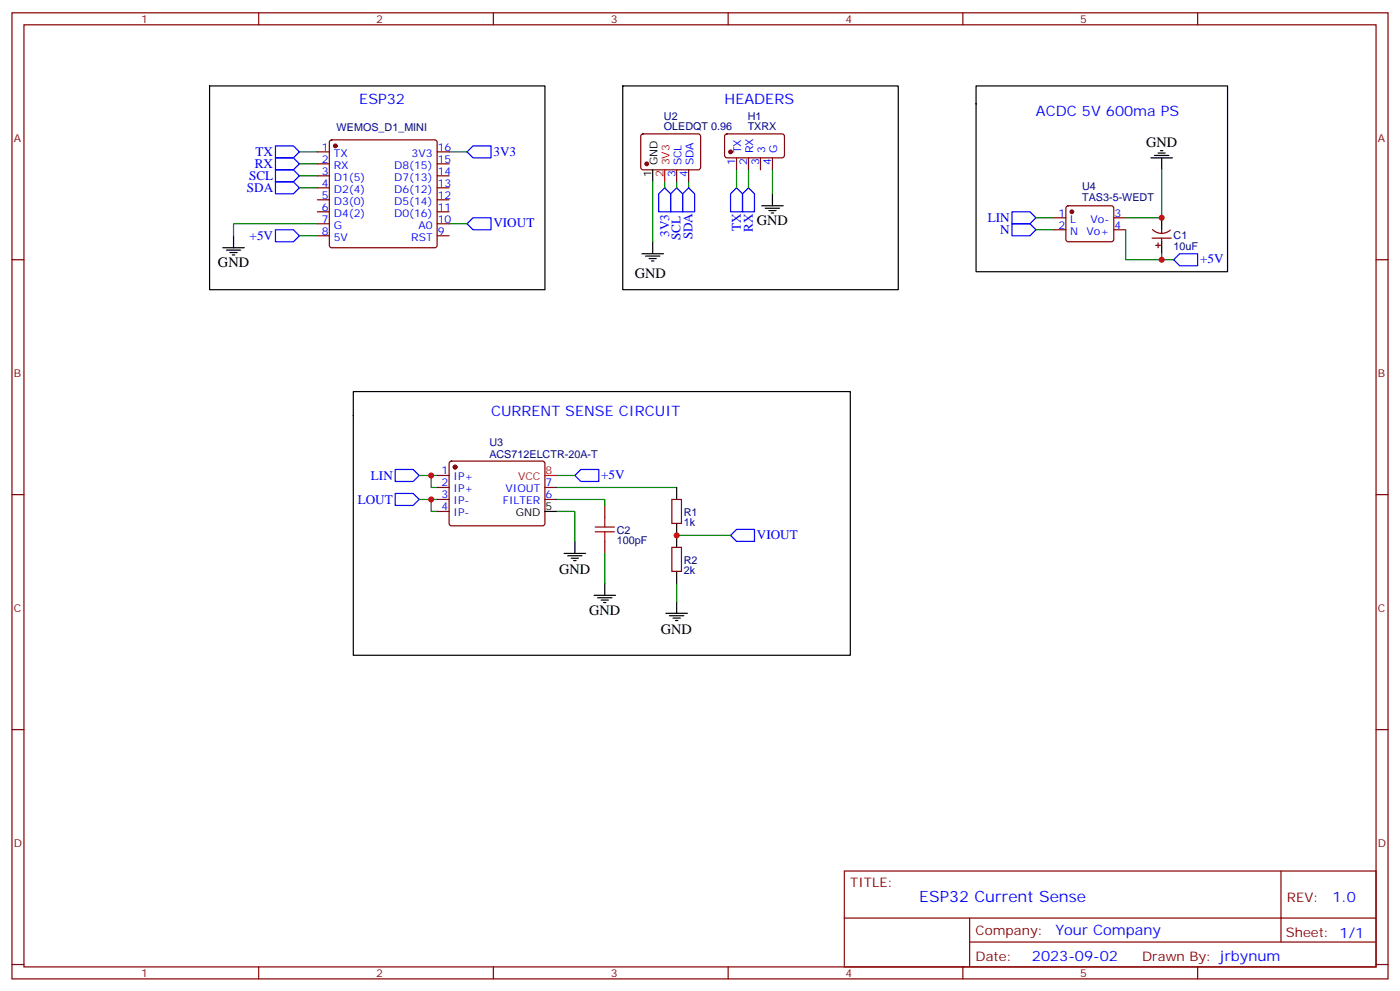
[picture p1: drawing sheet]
<svg xmlns="http://www.w3.org/2000/svg" width="412mm" height="292mm" viewBox="0 0 412 292" stroke-linecap="round" stroke-linejoin="round" font-family="sans-serif">
<g fill="none" stroke="#870000" stroke-width=".35">
<path d="M3.5 3.8h405.4v284.3h-405.4zM7.1 7.3h398.2v277.3h-398.2zM76.2 3.8v3.5M145.3 3.8v3.5M214.5 3.8v3.5M283.6 3.8v3.5M352.8 3.8v3.5M189 39.6l.4-.2 16.5 .1 .5 .6-.1 9.5-.6 .4-16.5-.1-.5-.6v-9.2zM213.7 39.6l.4-.2 16.5 .1 .5 .6-.1 5.9-.6 .5-16.5-.1-.5-.6v-5.7zM93.5 44.7h3.5M93.5 48.2h3.5M93.5 51.8h3.5"/>
<path d="M93.5 55.3h3.5M93.5 58.8h3.5M97.2 41.4l.5-.2h30.4l.5 .2 .2 .5v30.3l-.3 .5-.4 .2h-30.4l-.5-.2-.2-.5v-30.3zM128.8 44.7h3.5M128.8 48.2h3.5M128.8 51.8h3.5M128.8 55.3h3.5M128.8 58.8h3.5M199.3 50v3.5M202.8 50v3.5M217 46.5v3.5M220.5 46.5v3.5"/>
<path d="M224 46.5v3.5M227.5 46.5v3.5M3.5 76.4h3.6M93.5 62.3h3.5M93.5 65.9h3.5M93.5 69.4h3.5M128.8 62.3h3.5M128.8 65.9h3.5M128.8 69.4h3.5M310.4 67.6h3.6M310.4 64.1h3.6M314.2 60.8l.5-.2h12.7l.5 .2 .2 .5-.1 9.4-.6 .5-13-.1-.4-.7v-9.1z"/>
<path d="M328.1 67.6h3.5M328.1 64.1h3.5M339.4 70.1h5.6M339.5 67.5a3.8 3.8 0 0 0 5.2 .2M340.4 72.2h1.4M341.1 71.5v1.4M342.2 67.6v1.1M342.2 70.1v1.1M405.3 76.4h3.6M128.8 139.9h3.5M132.5 135.9l.5-.2 27.1 .1 .4 .6-.1 17.9-.6 .5-27.1-.1-.4-.6v-17.7zM3.5 145.6h3.6"/>
<path d="M128.8 143.5h3.5M128.8 147h3.5M128.8 150.5h3.5M160.5 143.5h3.5M160.5 147h3.5M178.2 148.8v3.5M178.2 159.3v3.6M197.9 147h2.8v7.1h-2.8zM405.3 145.6h3.6M197.9 161.1h2.8v7.1h-2.8zM3.5 214.7h3.6M405.3 214.7h3.6"/>
<path d="M248.7 256.4h156.6v28.2h-156.6zM377.3 256.4v20.9M248.7 270.2h156.5M285.6 277.3h119.6M285.6 270.2v14.1M3.5 283.9h3.6M76.2 284.6v3.5M145.3 284.6v3.5M214.5 284.6v3.5M283.6 284.6v3.5M352.8 284.6v3.5M405.3 283.9h3.6"/>
</g>
<g fill="#870000" stroke="#870000" stroke-width=".35">
<circle cx="215.2" cy="44.7" r=".53"/>
<circle cx="190.5" cy="48.2" r=".53"/>
<circle cx="98.8" cy="42.9" r=".53"/>
<circle cx="134.1" cy="137.5" r=".53"/>
<circle cx="315.7" cy="62.3" r=".53"/>
</g>
<g fill="none" stroke="#000" stroke-width=".35">
<path d="M61.7 25.3h98.8v60h-98.8zM183.4 25.3h81.2v60h-81.2zM287.5 25.3h74.1v54.7h-74.1zM192.3 50v3.5M227.5 57v3.6M339 46.5h6.4M340.1 45.8h4.2M341.1 45h2.2M341.8 44.3h.7M342.2 46.5v3.5M65.6 72.9h6.4M66.7 73.6h4.2"/>
<path d="M67.7 74.3h2.1M68.4 75h.7M68.8 69.4v3.5M189.1 74.7h6.3M190.1 75.4h4.3M191.2 76.1h2.1M191.9 76.8h.7M192.3 71.2v3.5M224.4 60.6h6.3M225.4 61.3h4.3M226.5 62h2.1M227.2 62.7h.7"/>
<path d="M342.2 64.1v3.5M342.2 71.2v3.5M104.1 115.3h146.4v77.6h-146.4zM160.5 150.5h3.5M169.3 159.3v3.6M199.3 143.5v3.5M199.3 154.1v7M166.2 162.9h6.3M167.2 163.6h4.2M168.3 164.3h2.1M169 165h.7M175 175.2h6.3"/>
<path d="M176 175.9h4.3M177.1 176.6h2.1M177.8 177.3h.7M178.2 171.7v3.5M199.3 168.2v3.5M199.3 177v3.5M196.1 180.5h6.4M197.2 181.2h4.2M198.3 181.9h2.1M199 182.6h.7"/>
</g>
<path d="M195.8 50v3.5M160.5 139.9h3.5" fill="none" stroke="#f00" stroke-width=".35"/>
<g fill="none" stroke="#00f" stroke-width=".35">
<path d="M81.1 53.5h5.3l1.8 1.8-1.8 1.7h-5.3zM81.1 50h5.3l1.8 1.8-1.8 1.7h-5.3zM81.1 46.5h5.3l1.8 1.7-1.8 1.8h-5.3zM81.1 42.9h5.3l1.8 1.8-1.8 1.8h-5.3zM137.6 44.7l1.7-1.8h5.3v3.6h-5.3zM195.8 55.3l1.8 1.7v5.3h-3.6v-5.3zM199.3 55.3l1.8 1.7v5.3h-3.5v-5.3zM202.8 55.3l1.8 1.7v5.3h-3.5v-5.3zM217 55.3l1.7 1.7v5.3h-3.5v-5.3zM220.5 55.3l1.7 1.7v5.3h-3.5v-5.3zM81.1 67.6h5.3l1.8 1.8-1.8 1.8h-5.3zM137.6 65.9l1.7-1.8h5.3v3.5h-5.3z"/>
<path d="M298.1 62.3h5.3l1.8 1.8-1.8 1.8h-5.3zM298.1 65.9h5.3l1.8 1.7-1.8 1.8h-5.3zM345.7 76.4l1.8-1.7h5.3v3.5h-5.3zM116.4 138.2h5.3l1.8 1.7-1.8 1.8h-5.3zM171.1 138.2h5.3v3.5h-5.3l-1.8-1.8zM116.4 145.2h5.3l1.8 1.8-1.8 1.8h-5.3zM215.2 157.6l1.8-1.8h5.2v3.5h-5.2z"/>
</g>
<g fill="none" stroke="#008700" stroke-width=".35">
<path d="M88.2 44.7h5.3M88.2 55.3h5.3M88.2 51.8h5.3M88.2 48.2h5.3M132.3 44.7h5.3M192.3 53.5v17.7M195.8 53.5v1.8M199.3 53.5v1.8M202.8 53.5v1.8M217 50v5.3M220.5 50v5.3M227.5 50v7"/>
<path d="M342.2 50v14.1h-10.6M88.2 69.4h5.3M93.5 65.9h-24.7v3.5M132.3 65.9h5.3M305.2 64.1h5.2M305.2 67.6h5.2M331.6 67.6v8.8h14.1M342.2 74.7v1.7M123.5 139.9h3.5M128.8 139.9h-1.8v3.6h1.8M164 139.9h5.3M123.5 147h3.5"/>
<path d="M128.8 147h-1.8v3.5h1.8M164 150.5h5.3v8.8M164 147h14.2v1.8M164 143.5h35.3M199.3 157.6h15.9M178.2 162.9v8.8M199.3 171.7v5.3"/>
</g>
<path d="M175.3 155.1h5.7M175.3 156.5h5.7M178.2 152.3v2.8M178.2 156.5v2.8" fill="none" stroke="#a10000" stroke-width=".35"/>
<g fill="#c00">
<circle cx="127" cy="139.9" r=".88"/>
<circle cx="127" cy="147" r=".88"/>
<circle cx="342.2" cy="64.1" r=".88"/>
<circle cx="342.2" cy="76.4" r=".88"/>
<circle cx="199.3" cy="157.6" r=".88"/>
</g>
<text font-size="4.6" fill="#00f" x="270.8" y="265.4">ESP32 Current Sense</text>
<g font-size="4.2" fill="#00f">
<text x="105.8" y="30.6">ESP32</text>
<text x="213.4" y="30.6">HEADERS</text>
<text x="305.2" y="34.1">ACDC 5V 600ma PS</text>
<text x="144.6" y="122.3">CURRENT SENSE CIRCUIT</text>
<text x="392.5" y="265.6">1.0</text>
<text x="310.9" y="275.2">Your Company</text>
<text x="304" y="283">2023-09-02</text>
</g>
<g font-size="4.2">
<text x="337.6" y="43.2">GND</text>
<text x="223" y="66.2">GND</text>
<text x="64.2" y="78.6">GND</text>
<text x="187" y="81.7">GND</text>
<text x="164.7" y="169">GND</text>
<text x="173.6" y="180.9">GND</text>
<text x="194.7" y="186.6">GND</text>
</g>
<g font-size="3.9" fill="#00f">
<text x="75.3" y="46">TX</text>
<text x="145.3" y="45.8">3V3</text>
<text x="73.4" y="53.1">SCL</text>
<text x="75.1" y="49.5">RX</text>
<text x="72.7" y="56.6">SDA</text>
<text x="290.9" y="65.4">LIN</text>
<text x="73.5" y="70.7">+5V</text>
<text x="145.3" y="67">VIOUT</text>
<text x="197.1" y="69.7" transform="rotate(-90 197.1 69.7)">3V3</text>
<text x="200.5" y="70.7" transform="rotate(-90 200.5 70.7)">SCL</text>
<text x="204" y="70.5" transform="rotate(-90 204 70.5)">SDA</text>
<text x="218.3" y="68" transform="rotate(-90 218.3 68)">TX</text>
<text x="221.8" y="68.3" transform="rotate(-90 221.8 68.3)">RX</text>
<text x="294.6" y="68.9">N</text>
<text x="353.5" y="77.5">+5V</text>
<text x="109.3" y="141.2">LIN</text>
<text x="177.1" y="141">+5V</text>
<text x="105.4" y="148.3">LOUT</text>
<text x="223" y="158.7">VIOUT</text>
</g>
<g font-size="3.9" fill="#800">
<text x="250.5" y="260.9">TITLE:</text>
<text x="379.1" y="265.6">REV:</text>
<text x="287.4" y="275.1">Company:</text>
<text x="378.7" y="275.8">Sheet: 1/1</text>
<text x="287.4" y="282.8">Date:</text>
<text x="336.4" y="282.9">Drawn By: jrbynum</text>
</g>
<g font-size="3.2" fill="#800">
<text x="41.6" y="6.8">1</text>
<text x="110.8" y="6.8">2</text>
<text x="179.9" y="6.8">3</text>
<text x="249.1" y="6.8">4</text>
<text x="318.2" y="6.8">5</text>
<text x="4.1" y="41.9">A</text>
<text x="405.9" y="41.9">A</text>
<text x="4.1" y="111">B</text>
<text x="405.9" y="111">B</text>
<text x="4.1" y="180.2">C</text>
<text x="405.9" y="180.2">C</text>
<text x="4.1" y="249.3">D</text>
<text x="405.9" y="249.3">D</text>
<text x="41.6" y="287.6">1</text>
<text x="110.8" y="287.6">2</text>
<text x="179.9" y="287.6">3</text>
<text x="249.1" y="287.6">4</text>
<text x="318.2" y="287.6">5</text>
</g>
<g font-size="3.2" fill="#000080">
<text x="195.6" y="35.2">U2</text>
<text x="220.3" y="35.2">H1</text>
<text x="99.2" y="38.7">WEMOS_D1_MINI</text>
<text x="195.6" y="38.3">OLEDQT 0.96</text>
<text x="220.3" y="38.3">TXRX</text>
<text x="318.8" y="59.3">TAS3-5-WEDT</text>
<text x="318.8" y="56">U4</text>
<text x="345.7" y="70.5">C1</text>
<text x="345.7" y="73.7">10uF</text>
<text x="144.1" y="131.3">U3</text>
<text x="144.1" y="134.7">ACS712ELCTR-20A-T</text>
<text x="201.4" y="154.9">1k</text>
<text x="201.4" y="151.8">R1</text>
<text x="181.7" y="160.2">100pF</text>
<text x="181.7" y="157.1">C2</text>
<text x="201.4" y="165.9">R2</text>
<text x="201.4" y="169">2k</text>
</g>
<g font-size="3.2" fill="#00f">
<text x="94.8" y="44.3">1</text>
<text x="94.8" y="47.9">2</text>
<text x="98.3" y="46.1">TX</text>
<text x="121.3" y="46.1">3V3</text>
<text x="128.9" y="47.9">15</text>
<text x="128.9" y="44.3">16</text>
<text x="218.4" y="45.2" transform="rotate(-90 218.4 45.2)">TX</text>
<text x="221.9" y="45.2" transform="rotate(-90 221.9 45.2)">RX</text>
<text x="225.4" y="45.2" transform="rotate(-90 225.4 45.2)">3</text>
<text x="229" y="45.2" transform="rotate(-90 229 45.2)">G</text>
<text x="94.8" y="51.4">3</text>
<text x="98.3" y="49.6">RX</text>
<text x="98.3" y="53.2">D1(5)</text>
<text x="116.1" y="53.2">D7(13)</text>
<text x="116.1" y="49.6">D8(15)</text>
<text x="128.9" y="51.4">14</text>
<text x="199" y="52.2" transform="rotate(-90 199 52.2)">3</text>
<text x="200.7" y="48.7" transform="rotate(-90 200.7 48.7)">SCL</text>
<text x="202.5" y="52.2" transform="rotate(-90 202.5 52.2)">4</text>
<text x="204.3" y="48.7" transform="rotate(-90 204.3 48.7)">SDA</text>
<text x="216.6" y="48.7" transform="rotate(-90 216.6 48.7)">1</text>
<text x="220.1" y="48.7" transform="rotate(-90 220.1 48.7)">2</text>
<text x="223.7" y="48.7" transform="rotate(-90 223.7 48.7)">3</text>
<text x="227.2" y="48.7" transform="rotate(-90 227.2 48.7)">4</text>
<text x="94.8" y="54.9">4</text>
<text x="94.8" y="58.5">5</text>
<text x="98.3" y="56.7">D2(4)</text>
<text x="116.1" y="56.7">D6(12)</text>
<text x="128.9" y="58.5">12</text>
<text x="128.9" y="54.9">13</text>
<text x="94.8" y="62">6</text>
<text x="94.8" y="65.5">7</text>
<text x="98.3" y="60.2">D3(0)</text>
<text x="98.3" y="63.7">D4(2)</text>
<text x="116.1" y="63.7">D0(16)</text>
<text x="116.1" y="60.2">D5(14)</text>
<text x="128.9" y="65.5">10</text>
<text x="128.9" y="62">11</text>
<text x="311.8" y="63.7">1</text>
<text x="315.3" y="65.5">L</text>
<text x="321.2" y="65.5">Vo-</text>
<text x="328.3" y="63.7">3</text>
<text x="94.8" y="69">8</text>
<text x="98.3" y="67.3">G</text>
<text x="98.3" y="70.8">5V</text>
<text x="121.1" y="70.8">RST</text>
<text x="123.3" y="67.3">A0</text>
<text x="128.9" y="69">9</text>
<text x="311.8" y="67.3">2</text>
<text x="315.3" y="69">N</text>
<text x="320.1" y="69">Vo+</text>
<text x="328.3" y="67.3">4</text>
<text x="130.1" y="139.6">1</text>
<text x="130.1" y="143.1">2</text>
<text x="133.6" y="141.4">IP+</text>
<text x="160.7" y="143.1">7</text>
<text x="130.1" y="146.6">3</text>
<text x="133.6" y="144.9">IP+</text>
<text x="133.6" y="148.4">IP-</text>
<text x="148.1" y="148.4">FILTER</text>
<text x="148.9" y="144.9">VIOUT</text>
<text x="160.7" y="146.6">6</text>
<text x="130.1" y="150.2">4</text>
<text x="133.6" y="151.9">IP-</text>
</g>
<g font-size="3.2">
<text x="191.9" y="52.2" transform="rotate(-90 191.9 52.2)">1</text>
<text x="193.7" y="48.7" transform="rotate(-90 193.7 48.7)">GND</text>
<text x="151.9" y="151.9">GND</text>
<text x="160.7" y="150.2">5</text>
</g>
<g font-size="3.2" fill="#f00">
<text x="195.4" y="52.2" transform="rotate(-90 195.4 52.2)">2</text>
<text x="197.2" y="48.7" transform="rotate(-90 197.2 48.7)">3V3</text>
<text x="152.6" y="141.4">VCC</text>
<text x="160.7" y="139.6">8</text>
</g>
</svg>
